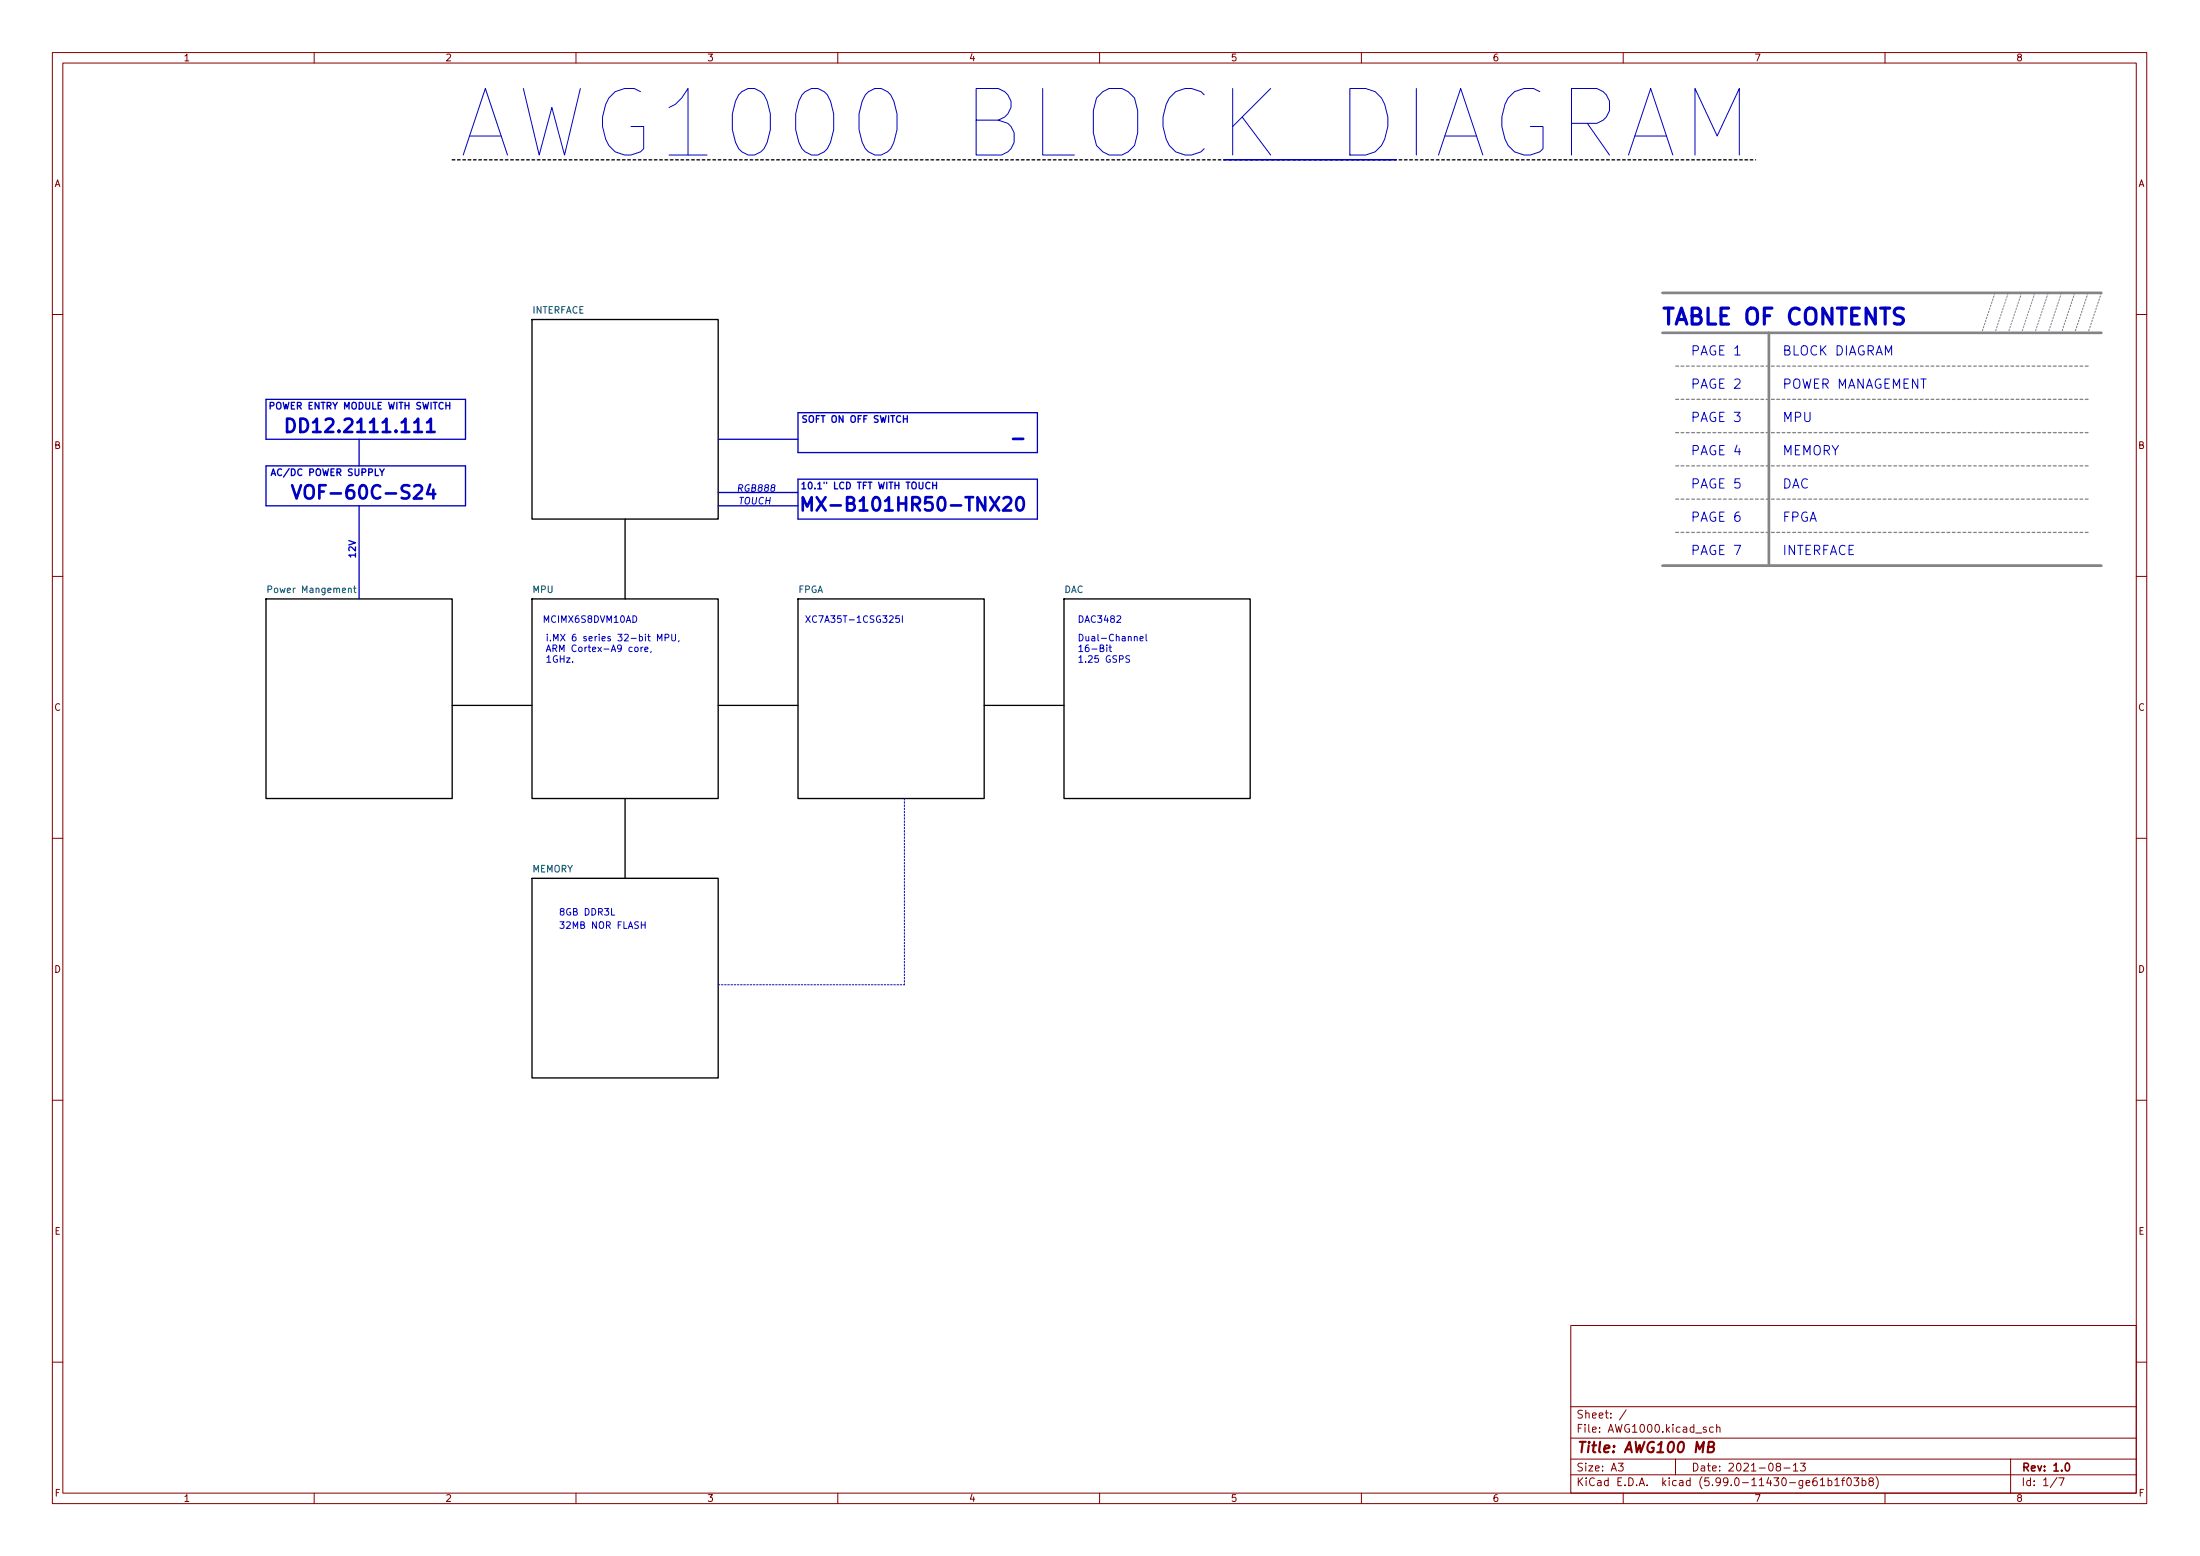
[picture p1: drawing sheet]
<svg xmlns="http://www.w3.org/2000/svg" width="420mm" height="297mm" viewBox="0 0 420 297" stroke-linecap="round" stroke-linejoin="round" font-family="sans-serif">
<g fill="none" stroke="#840000" stroke-width=".19">
<path d="M10 10h400v277h-400zM12 12h396v273h-396zM60 10v2M110 10v2M160 10v2M210 10v2M260 10v2M310 10v2M360 10v2M10 60h2M408 60h2M10 110h2"/>
<path d="M408 110h2M10 160h2M408 160h2M10 210h2M408 210h2M300 253h108v32h-108zM10 260h2M300 278.5h108M300 274.5h108M300 268.5h108M309.1 279.3h.9l-.5 .6 .4 .1v.7l-.2 .1-.6-.1M310.6 269.1l-1.3 2"/>
<path d="M320 278.5v3M325.9 272.5l-.4-.1-.2 .2 .1 .2 .5 .2v.3h-.6M327.2 272.5l-.4-.1-.3 .3 .1 .6h.6M327.9 272.6l.2-.2 .3 .1 .1 .9M327.9 271.9v1.5M339.5 280l-.3-.3 .1-.2 .2-.2 .4 .1 .2 .2-.1 .2-.6 .2-.2 .2v.3l.3 .3 .4-.1 .2-.2-.1-.4-.2-.1M342.5 279.7l.4-.4v1.5M343.8 279.3h1l-.5 .6 .4 .1v.7l-.2 .1-.7-.1M384 278.5v6.5M408 260h2M60 285v2M110 285v2"/>
<path d="M160 285v2M210 285v2M260 285v2M300 281.5h108M310 285v2M340.7 280.2h1.2M342.5 280.8h.9M347.6 282.5l.5-.4v1.5M347.6 283.6h.9M349.1 282.7l.5-.1 .3 .3-.2 .6h-.6M349.1 282.1v1.5M350.4 282.5l.5-.4v1.5"/>
<path d="M350.4 283.6h.9M351.7 282.6h.6M352.3 282.1l-.4 .2v1.3M352.9 282.2l.2-.1a.8 .8 0 0 1 .5 .8 .8 .8 0 0 1-.5 .7 .99 .99 0 0 1-.2-1.4zM354.1 282.1h.9l-.5 .6 .4 .1v.7l-.2 .1-.6-.1M355.6 282.7l.5-.1 .3 .3-.2 .6h-.6M355.6 282.1v1.5M357.2 282.8l-.3-.3 .1-.2 .2-.2 .4 .1 .2 .2-.1 .2-.6 .2-.2 .2 .1 .5 .2 .1h.3l.3-.3-.1-.4-.2-.1M358.3 281.9a1.72 1.72 0 0 1 0 2.3M360 285v2M392.9 282l-1.3 2M393.2 282.1h1l-.6 1.5"/>
</g>
<path d="M394.6 279.4l.2-.1a.8 .8 0 0 1 .5 .8 .8 .8 0 0 1-.5 .7 1 1 0 0 1-.2-1.4z" fill="none" stroke="#840000" stroke-width=".3"/>
<path d="M326.2 276.2l.9-.1a.46 .46 0 0 0 .3-.5 .46 .46 0 0 0-.4-.4h-.6l-.3 2h.8a.53 .53 0 0 0 .4-.5 .53 .53 0 0 0-.4-.5" fill="none" stroke="#840000" stroke-width=".4"/>
<g fill="#fff" stroke="#fff" stroke-width=".19">
<path d="M50.8 114.3h35.6v38.1h-35.6z"/>
<path d="M101.6 114.3h35.6v38.1h-35.6z"/>
<path d="M101.6 167.7h35.6v38.1h-35.6z"/>
<path d="M203.2 114.3h35.6v38.1h-35.6z"/>
<path d="M152.4 114.3h35.6v38.1h-35.6z"/>
<path d="M101.6 61h35.6v38.1h-35.6z"/>
</g>
<path d="M101.6 61h35.6v38.1h-35.6zM119.4 99.1v15.2M50.8 114.3h35.6v38.1h-35.6zM101.6 114.3h35.6v38.1h-35.6zM152.4 114.3h35.6v38.1h-35.6zM203.2 114.3h35.6v38.1h-35.6zM86.4 134.7h15.2M137.2 134.7h15.2M188 134.7h15.2M119.4 152.4v15.3M101.6 167.7h35.6v38.1h-35.6z" fill="none" stroke="#000" stroke-width=".25"/>
<path d="M51.2 112.5h.6l.1-.2-.1-.3-.6-.1v1.2M67.5 112.3h.5M67.7 111.9v1l.3 .2" fill="none" stroke="#006464" stroke-width=".19"/>
<path d="M54.8 79.9a1.34 1.34 0 0 1 1.5 .9 1.34 1.34 0 0 1-.5 1.5l-1 .2zM57.4 79.9a1.34 1.34 0 0 1 1.4 .9 1.34 1.34 0 0 1-.5 1.5l-.9 .2zM55.8 92.6l.8 2.6 .9-2.6M58.3 93a.85 .85 0 0 1 1-.4 .85 .85 0 0 1 .6 .9v.8a.85 .85 0 0 1-.8 .9 .85 .85 0 0 1-.9-.9zM153.3 97.5v-2.6l.9 1.8 .8-1.8v2.6M156 94.9l1.7 2.6M157.7 94.9l-1.7 2.6M158.6 96.5h2M193.5 83.8h1.9" fill="none" stroke="#0000c2" stroke-width=".51"/>
<g fill="none" stroke="#0000c2" stroke-width=".25">
<path d="M50.8 76.2h38.1v7.7h-38.1zM51.6 77.5l.6-.1 .1-.2v-.3l-.7-.1v1.3M152.4 78.8h45.7v7.6h-45.7zM154 79.4h-.4l-.2 .1v.3l.5 .3 .1 .3-.2 .2h-.5M50.8 88.9h38.1v7.7h-38.1zM51.8 90.8l.4-1.3 .4 1.3M51.9 90.4h.6M68.6 83.9v5M68.6 96.6v17.7M137.2 83.9h15.2M137.2 94h15.2M137.2 96.6h15.2"/>
<path d="M152.4 91.5h45.7v7.6h-45.7zM153.2 92.4l.3-.3v1.2M153.2 93.3h.7M154.5 92.2l.2-.1a.68 .68 0 0 1 .4 .6 .68 .68 0 0 1-.4 .6l-.3-.5z"/>
</g>
<g fill="none" stroke="#0000c2" stroke-width=".19">
<path d="M88.5 29.6l4.2-12.7 4.2 12.7M233.7 30.5h33M141.1 93.2l.6-.1 .1-.5-.6-.1-.2 1.3M153.9 117.5l.8 1.3M154.7 117.5l-.8 1.3M156 117.7a.6 .6 0 0 0-.9 .4 .6 .6 0 0 0 .6 .7l.3-.1M213.3 117.7l.5-.2 .2 .4-.7 .9h.7M121.3 123.6l.3-.1 .3 .3v.3l-.3 .3-.3-.1-.1-.2zM122.4 123.5v.9M122.8 123.5l-.4 .3M123.1 124l.7-.2-.1-.2-.4-.1-.2 .2 .1 .6h.5M124.4 124.3l-.2 .3"/>
<path d="M125.6 122.3v-1.2l.4 .9 .4-.9v1.2M127 121.7h.6l.1-.2v-.3l-.7-.1v1.2M128.3 121.1v1l.2 .2h.3l.2-.2v-1M129.7 122.3l-.1 .2M211.4 123.1v.1M211.4 123.5v.9M211.8 123.5h.5M212 123.1v1.1l.3 .2M215.7 125.2h-.4l-.2 .1v.4l.5 .2 .1 .3-.2 .2h-.5M216.6 121.6l.2-.1 .3 .1 .1 .7M217.7 121.9l.6-.1v-.2l-.4-.1-.2 .2 .1 .6h.5M218.9 121.1v1.1l.2 .1"/>
<path d="M116.8 173.4v1.3h.6M122.5 176v1.2M122.5 176.6h.7M123.2 176v1.2"/>
</g>
<path d="M172.7 152.4v35.6M137.2 188h35.5" fill="none" stroke="#0000c2" stroke-width=".19" stroke-dasharray=".3 .3"/>
<path d="M317.5 55.9h83.8M317.5 63.5h83.8M337.8 63.5v44.5M317.5 108h83.8" fill="none" stroke="#848484" stroke-width=".51"/>
<path d="M320 69.9h78.8M320 76.2h78.8M320 82.6h78.8M320 88.9h78.8M320 95.3h78.8M320 101.6h78.8" fill="none" stroke="#848484" stroke-width=".25" stroke-dasharray=".5 .5"/>
<path d="M381 55.9l-2.5 7.6M383.5 55.9l-2.5 7.6M386.1 55.9l-2.6 7.6M388.6 55.9l-2.5 7.6M391.2 55.9l-2.6 7.6M393.7 55.9l-2.5 7.6M396.2 55.9l-2.5 7.6M398.8 55.9l-2.6 7.6M401.3 55.9l-2.5 7.6" fill="none" stroke="#848484" stroke-width=".19" stroke-dasharray=".3 .3"/>
<path d="M86.4 30.5h248.9" fill="none" stroke="#000" stroke-width=".25" stroke-dasharray=".5 .5"/>
<text font-size="17.7" fill="#0000c2" x="95.5" y="30.2">AWG1000 BLOCK DIAGRAM</text>
<text font-size="4.2" fill="#0000c2" x="318.7" y="62">TABLE OF CONTENTS</text>
<g font-size="3.5" fill="#0000c2">
<text x="59" y="82.6">DD12.2111.111</text>
<text x="61.4" y="95.3">VOF-60C-S24</text>
<text x="160.2" y="97.6">MX-B101HR50-TNX20</text>
</g>
<text font-size="2.8" fill="#840000" x="301" y="277.3">Title: AWG100 MB</text>
<g font-size="2.5" fill="#0000c2">
<text x="323.7" y="67.9">PAGE 1</text>
<text x="340.4" y="67.9">BLOCK DIAGRAM</text>
<text x="323.7" y="74.2">PAGE 2</text>
<text x="340.4" y="74.2">POWER MANAGEMENT</text>
<text x="323.7" y="80.6">PAGE 3</text>
<text x="340.4" y="80.6">MPU</text>
<text x="323.7" y="86.9">PAGE 4</text>
<text x="340.4" y="86.9">MEMORY</text>
<text x="323.7" y="93.3">PAGE 5</text>
<text x="340.4" y="93.3">DAC</text>
<text x="323.7" y="99.6">PAGE 6</text>
<text x="340.4" y="99.6">FPGA</text>
<text x="323.7" y="106">PAGE 7</text>
<text x="340.4" y="106">INTERFACE</text>
</g>
<g font-size="2.1" fill="#840000">
<text x="301" y="273.5">File: AWG1000.kicad_sch</text>
<text x="301" y="270.8">Sheet: /</text>
<text x="301" y="280.9">Size: A3</text>
<text x="323" y="280.9">Date: 2021-08-13</text>
<text x="386" y="280.9">Rev: 1.0</text>
<text x="301" y="283.7">KiCad E.D.A. kicad (5.99.0-11430-ge61b1f03b8)</text>
<text x="386" y="283.7">Id: 1/7</text>
</g>
<g font-size="1.8" fill="#840000">
<text x="35" y="11.7">1</text>
<text x="85" y="11.7">2</text>
<text x="135" y="11.7">3</text>
<text x="185" y="11.7">4</text>
<text x="235" y="11.7">5</text>
<text x="285" y="11.7">6</text>
<text x="335" y="11.7">7</text>
<text x="385" y="11.7">8</text>
<text x="10.3" y="35.7">A</text>
<text x="408.3" y="35.7">A</text>
<text x="10.3" y="85.7">B</text>
<text x="408.3" y="85.7">B</text>
<text x="10.3" y="135.7">C</text>
<text x="408.3" y="135.7">C</text>
<text x="10.3" y="185.7">D</text>
<text x="408.3" y="185.7">D</text>
<text x="10.4" y="235.7">E</text>
<text x="408.4" y="235.7">E</text>
<text x="10.4" y="285.7">F</text>
<text x="35" y="286.7">1</text>
<text x="85" y="286.7">2</text>
<text x="135" y="286.7">3</text>
<text x="185" y="286.7">4</text>
<text x="235" y="286.7">5</text>
<text x="285" y="286.7">6</text>
<text x="335" y="286.7">7</text>
<text x="385" y="286.7">8</text>
<text x="408.4" y="285.7">F</text>
</g>
<g font-size="1.8" fill="#006464">
<text x="101.6" y="59.8">INTERFACE</text>
<text x="51.7" y="113.2">Power Mangement</text>
<text x="101.7" y="113.2">MPU</text>
<text x="152.4" y="113.2">FPGA</text>
<text x="203.2" y="113.2">DAC</text>
<text x="101.6" y="166.5">MEMORY</text>
</g>
<g font-size="1.8" fill="#0000c2">
<text x="52.6" y="78.1">POWER ENTRY MODULE WITH SWITCH</text>
<text x="154.4" y="80.7">SOFT ON OFF SWITCH</text>
<text x="53.3" y="90.8">AC/DC POWER SUPPLY</text>
<text x="141.6" y="93.9">RGB888</text>
<text x="155.4" y="93.4">10.1&quot; LCD TFT WITH TOUCH</text>
<text x="141.3" y="96.3">TOUCH</text>
<text x="67.9" y="106.1" transform="rotate(-90 67.9 106.1)">12V</text>
<text x="104.4" y="118.9">MCIMX6S8DVM10AD</text>
<text x="156.1" y="118.9">XC7A35T-1CSG325I</text>
<text x="205.7" y="118.9">DAC3482</text>
<text x="104.1" y="122.4">i.MX 6 series 32-bit MPU,</text>
<text x="104.1" y="124.5">ARM Cortex-A9 core,</text>
<text x="205.7" y="122.4">Dual-Channel</text>
<text x="205.7" y="124.5">16-Bit</text>
<text x="104.1" y="126.5">1GHz.</text>
<text x="205.7" y="126.5">1.25 GSPS</text>
<text x="106.7" y="174.8">8GB DDR3L</text>
<text x="106.7" y="177.3">32MB NOR FLASH</text>
</g>
</svg>
